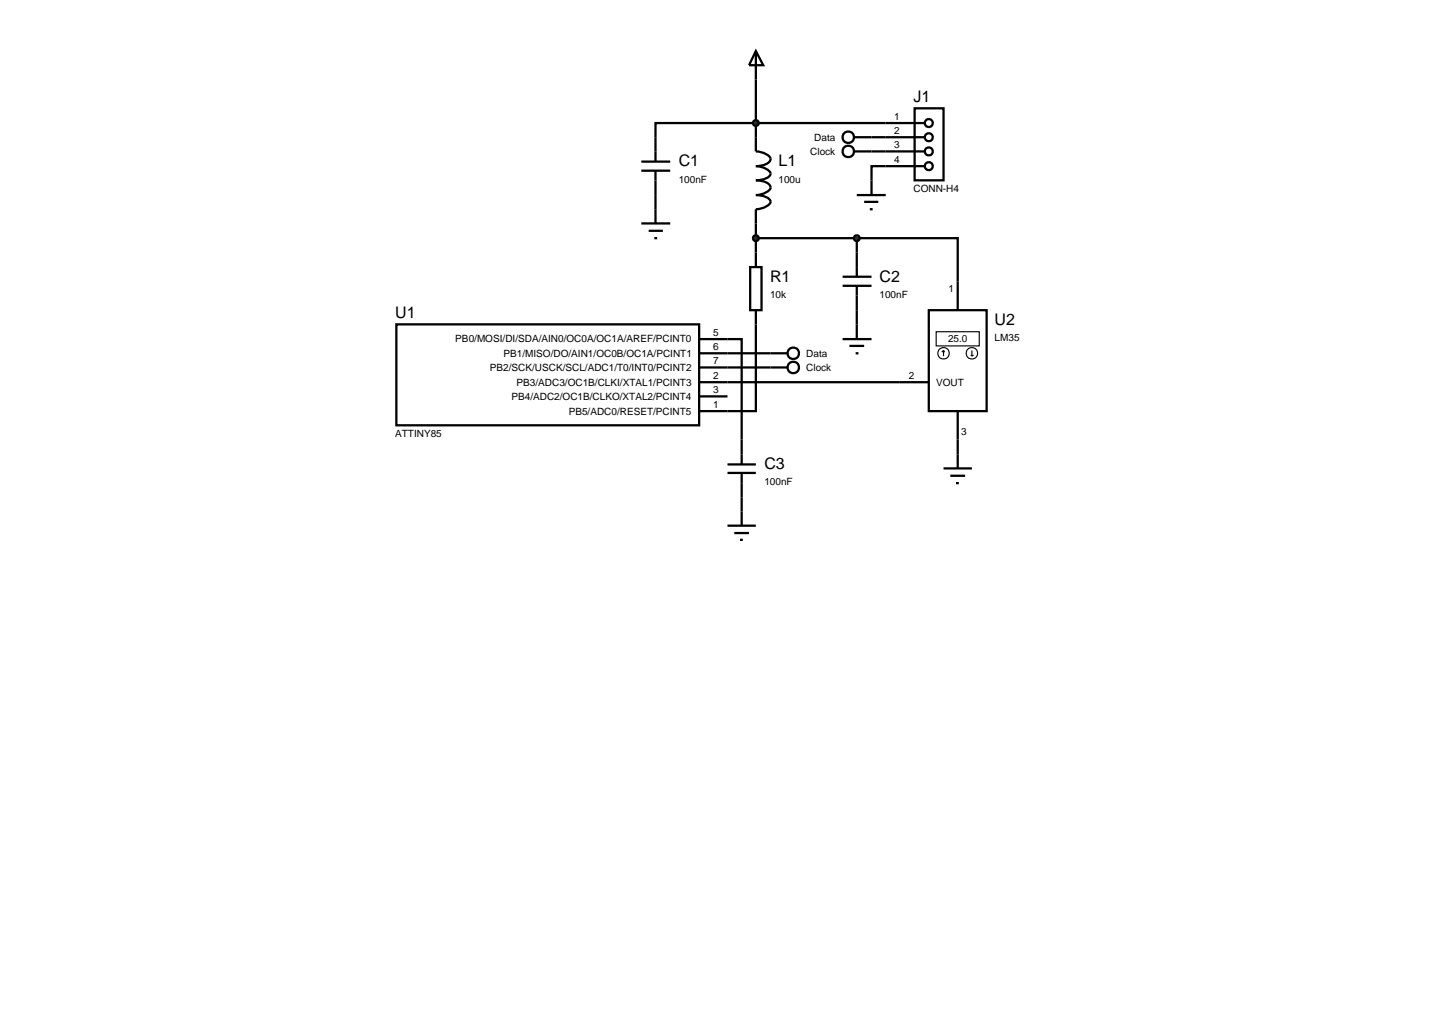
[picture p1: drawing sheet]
<svg xmlns="http://www.w3.org/2000/svg" width="257mm" height="180mm" viewBox="0 0 257 180" stroke-linecap="round" stroke-linejoin="round" font-family="sans-serif">
<g fill="none" stroke="#000" stroke-width=".4">
<path d="M133.3 14v12.7a2.79 2.79 0 0 1 2.6 1.3 1.5 1.5 0 0 1-1.3 1.1l-1.3 .2a2.79 2.79 0 0 1 2.6 1.3 1.5 1.5 0 0 1-1.3 1l-1.3 .2a3.2 3.2 0 0 1 2.5 .9 .9 .9 0 0 1-.7 1.2l-1.2 .4-.6 .1a3.4 3.4 0 0 1 2.5 .9l.1 .3a2.79 2.79 0 0 1-2.6 1.3v10.2M115.6 34.4v2.5M153.7 24.2h2.5M153.7 26.7h2.5M156.2 21.7h-40.6v2.5M156.2 29.3h-2.5v2.5M128.3 59.8h2.5v17.7M132.3 47.1h2v7.6h-2zM133.3 54.7v17.8h-5M133.3 42h17.8M151.1 42h17.8v12.7M151.1 42v2.5"/>
<path d="M151.1 54.7v2.5M163.8 54.7h10.2v17.8h-10.2zM128.3 67.4h35.5M128.3 64.8h10.6M128.3 62.3h10.6M168.9 72.5v10.1M130.8 87.7v2.5M166.4 82.6h5M167.6 83.9h2.6M168.6 85.2h.5"/>
<circle cx="139.9" cy="62.3" r="1.01"/>
<circle cx="139.9" cy="64.8" r="1.01"/>
</g>
<g fill="none" stroke="#000" stroke-width=".2">
<path d="M165.1 58.5h7.6v2.5h-7.6zM166.4 61.8l.2 .3M166.4 61.8l-.3 .3M166.4 61.8v1M171.2 62.6l.2 .2M171.4 61.8v1M171.7 62.6l-.3 .2"/>
<circle cx="166.4" cy="62.3" r="1.01"/>
<circle cx="171.4" cy="62.3" r="1.01"/>
</g>
<path d="M132.9 41.7l.4-.2-.5 .5zM133.3 41.5l.3 .1 .2 .4zM133.3 42.5l.5-.5-.2 .4zM132.8 42l.5 .5-.4-.2z" fill="#004000" stroke="#000" stroke-width=".4"/>
<path d="M133.3 41.5l.5 .5-.5 .5-.5-.5z" fill="#004000"/>
<path d="M148.6 50.4h5.1M148.6 48.8h5.1M148.6 59.8h5.1M151.1 44.5v4.3M151.1 50.4v4.3M151.1 57.2v2.6M149.8 61h2.6M150.9 62.3h.5" fill="none" stroke="#000" stroke-width=".4"/>
<path d="M150.8 41.6l.3-.1-.5 .5zM151.1 41.5l.3 .1 .2 .4zM151.6 42l-.1 .3-.4 .2zM150.6 42l.5 .5-.4-.2z" fill="#004000" stroke="#000" stroke-width=".4"/>
<path d="M150.6 42l.5-.5 .5 .5-.5 .5z" fill="#004000"/>
<g fill="none" stroke="#000" stroke-width=".4">
<path d="M133.3 9l1.3 2.5h-2.5zM133.3 9v5M113.1 30.1h5.1M113.1 28.5h5.1M115.6 24.2v4.3M115.6 30.1v4.3M69.9 57.2h53.4v17.8h-53.4zM123.3 59.8h5M123.3 72.5h5M123.3 67.4h5M123.3 69.9h5M123.3 64.8h5"/>
<path d="M123.3 62.3h5M130.8 77.5v4.4M128.3 83.4h5M128.3 81.9h5M128.3 92.7h5M129.5 94h2.6M130.5 95.2h.5M130.8 83.4v4.3M130.8 90.2v2.5"/>
</g>
<path d="M133 21.3l.3-.1-.5 .5zM133.3 21.2l.3 .1 .2 .4zM133.3 22.2l.5-.5-.2 .4zM132.8 21.7l.5 .5-.4-.2z" fill="#004000" stroke="#000" stroke-width=".4"/>
<path d="M133.3 21.2l.5 .5-.5 .5-.5-.5z" fill="#004000"/>
<g fill="none" stroke="#000" stroke-width=".4">
<path d="M161.3 19.1h5.1v12.7h-5.1zM113.1 39.4h5.1M115.6 36.9v2.5M150.6 24.2h3.1M150.6 26.7h3.1M151.1 34.4h5.1M152.4 35.6h2.5M153.4 36.9h.5M153.7 31.8v2.6M156.2 21.7h6.8M156.2 24.2h6.8M156.2 26.7h6.8"/>
<path d="M156.2 29.3h6.8M114.4 40.7h2.5M115.4 42h.5"/>
<circle cx="149.6" cy="26.7" r="1.01"/>
<circle cx="149.6" cy="24.2" r="1.01"/>
<circle cx="163.8" cy="26.7" r=".7"/>
<circle cx="163.8" cy="29.3" r=".7"/>
<circle cx="163.8" cy="24.2" r=".7"/>
<circle cx="163.8" cy="21.7" r=".7"/>
</g>
<g font-size="2.8">
<text x="161.1" y="18">J1</text>
<text x="119.7" y="29.3">C1</text>
<text x="137.3" y="29.3">L1</text>
<text x="135.8" y="49.7">R1</text>
<text x="155.1" y="49.7">C2</text>
<text x="69.7" y="56.1">U1</text>
<text x="175.4" y="57.3">U2</text>
<text x="134.8" y="82.7">C3</text>
</g>
<g font-size="1.8">
<text x="157.7" y="21.1">1</text>
<text x="157.7" y="23.6">2</text>
<text x="142.9" y="27.3">Clock</text>
<text x="143.6" y="24.8">Data</text>
<text x="157.7" y="26.1">3</text>
<text x="157.7" y="28.7">4</text>
<text x="119.7" y="32.2">100nF</text>
<text x="137.3" y="32.2">100u</text>
<text x="161.1" y="33.8">CONN-H4</text>
<text x="135.8" y="52.5">10k</text>
<text x="155.1" y="52.5">100nF</text>
<text x="167.3" y="51.5">1</text>
<text x="125.8" y="59.2">5</text>
<text x="80.3" y="60.4">PB0/MOSI/DI/SDA/AIN0/OC0A/OC1A/AREF/PCINT0</text>
<text x="86.4" y="65.4">PB2/SCK/USCK/SCL/ADC1/T0/INT0/PCINT2</text>
<text x="88.8" y="62.9">PB1/MISO/DO/AIN1/OC0B/OC1A/PCINT1</text>
<text x="125.8" y="64.2">7</text>
<text x="125.8" y="61.7">6</text>
<text x="142.2" y="65.4">Clock</text>
<text x="142.2" y="62.9">Data</text>
<text x="167.2" y="60.4">25.0</text>
<text x="175.4" y="60.1">LM35</text>
<text x="90.2" y="70.5">PB4/ADC2/OC1B/CLKO/XTAL2/PCINT4</text>
<text x="91.1" y="68">PB3/ADC3/OC1B/CLKI/XTAL1/PCINT3</text>
<text x="125.8" y="71.9">1</text>
<text x="125.8" y="66.8">2</text>
<text x="125.8" y="69.3">3</text>
<text x="160.3" y="66.8">2</text>
<text x="165.1" y="68">VOUT</text>
<text x="69.7" y="77">ATTINY85</text>
<text x="100.3" y="73.1">PB5/ADC0/RESET/PCINT5</text>
<text x="169.5" y="76.8">3</text>
<text x="134.8" y="85.5">100nF</text>
</g>
</svg>
